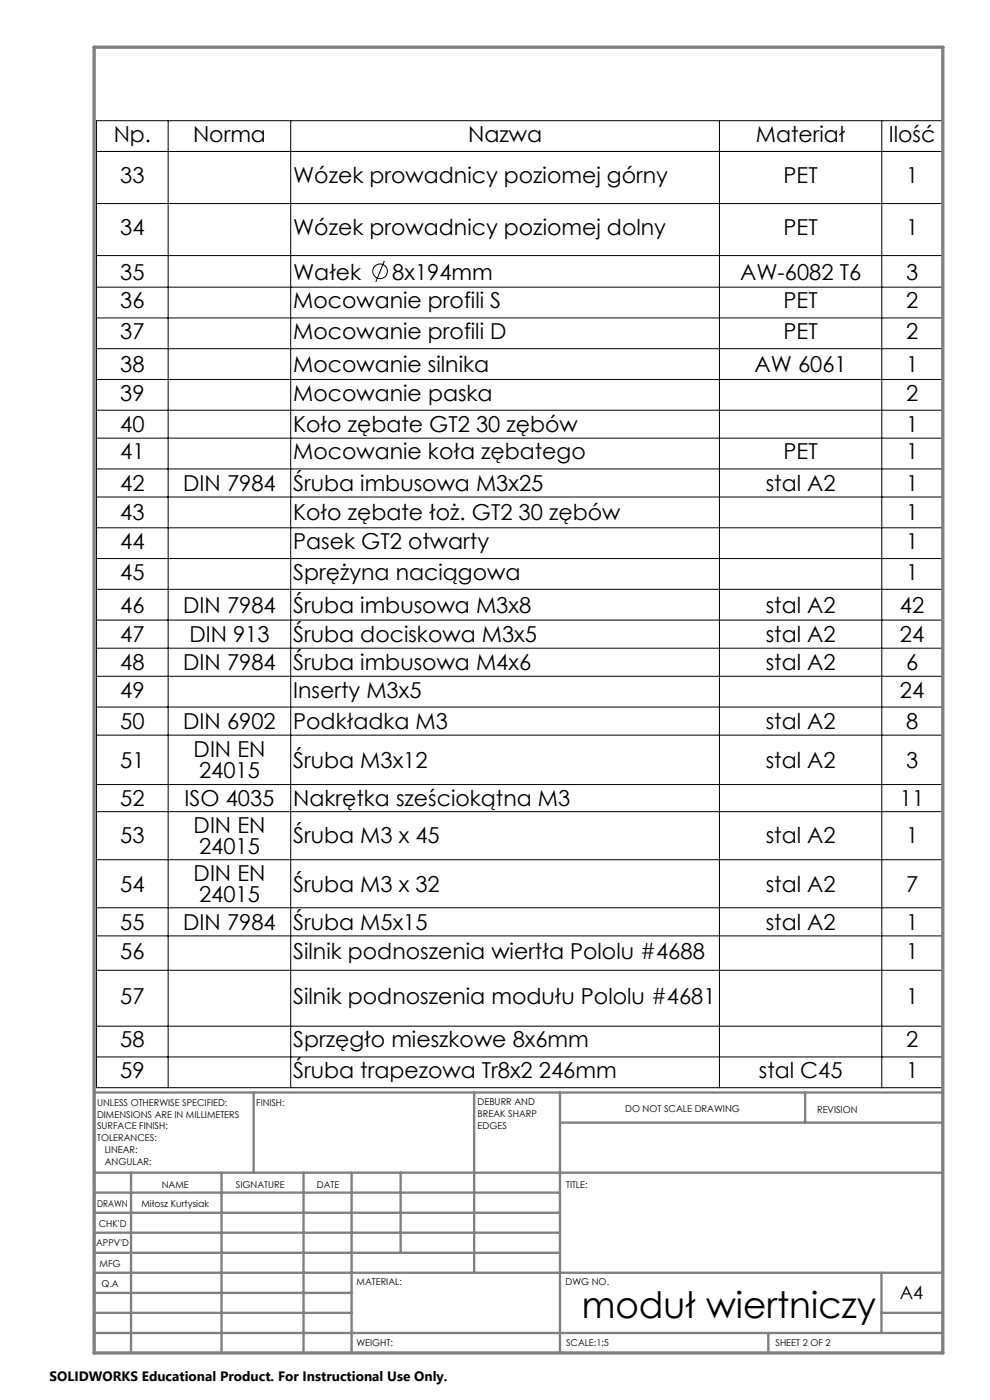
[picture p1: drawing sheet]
<svg xmlns="http://www.w3.org/2000/svg" width="210mm" height="297mm" viewBox="0 0 210 297" stroke-linecap="round" stroke-linejoin="round" font-family="sans-serif">
<g fill="none" stroke="#000" stroke-width=".21">
<path d="M20.5 25.6h179.4v205.1h-179.4zM20.5 32.1h179.4M35.7 25.6v205.1M61.7 25.6v205.1M152.6 25.6v205.1M187 25.6v205.1M20.5 43.2h179.4M20.5 54.2h179.4M81.5 55.3l-1.8 4.5M20.5 60.9h179.4M20.5 67.4h179.4M20.5 74h179.4"/>
<path d="M20.5 80.5h179.4M20.5 87h179.4M20.5 93h179.4M20.5 99.5h179.4M20.5 105.4h179.4M20.5 112h179.4M20.5 118.5h179.4M20.5 125h179.4M20.5 131.5h179.4M20.5 137.5h179.4M20.5 143.5h179.4M20.5 150h179.4"/>
<path d="M20.5 156h179.4M20.5 166.4h179.4M20.5 172.2h179.4M20.5 182.4h179.4M20.5 192.6h179.4M20.5 198.5h179.4M20.5 205.8h179.4M20.5 217.7h179.4M20.5 224.2h179.4"/>
<circle cx="80.6" cy="57.6" r="1.55"/>
</g>
<g fill="none" stroke="#808080" stroke-width=".5">
<path d="M53.8 231.8v17M100.6 231.8v38.2M118.8 231.8v55.2M118.8 238.2h81.2M170.8 231.8v6.4M200 231.8h-180v55.2M20 248.8h180M20 257.3h98.8M20 253h98.8M27.8 248.8v38.2M47 248.8v38.2M64.4 248.8v38.2"/>
<path d="M74.6 248.8v38.2M85 248.8v17M20 265.8h98.8M20 261.5h98.8M20 278.5h54.6M20 274.3h54.6M20 270h180M187 278.5h13M187 270v12.8M20 282.8h180M163 282.8v4.2"/>
</g>
<path d="M20 10h180v277h-180z" fill="none" stroke="#808080" stroke-width=".7"/>
<text font-size="7.8" x="123.4" y="279.5">moduł wiertniczy</text>
<g font-size="4.7">
<text x="24.1" y="30.1">Np.</text>
<text x="40.9" y="30.1">Norma</text>
<text x="99.3" y="30.1">Nazwa</text>
<text x="160.3" y="30.1">Materiał</text>
<text x="188.5" y="30.1">Ilość</text>
<text x="25.5" y="38.9">33</text>
<text x="62.2" y="38.9">Wózek prowadnicy poziomej górny</text>
<text x="166.2" y="38.9">PET</text>
<text x="192.2" y="38.9">1</text>
<text x="25.5" y="49.9">34</text>
<text x="62.2" y="49.9">Wózek prowadnicy poziomej dolny</text>
<text x="166.2" y="49.9">PET</text>
<text x="192.2" y="49.9">1</text>
<text x="25.5" y="59.3">35</text>
<text x="62.2" y="59.3">Wałek</text>
<text x="83.2" y="59.3">8x194mm</text>
<text x="157" y="59.3">AW-6082 T6</text>
<text x="192.2" y="59.3">3</text>
<text x="25.5" y="65.4">36</text>
<text x="62.2" y="65.4">Mocowanie profili S</text>
<text x="166.2" y="65.4">PET</text>
<text x="192.2" y="65.4">2</text>
<text x="25.5" y="71.9">37</text>
<text x="62.2" y="71.9">Mocowanie profili D</text>
<text x="166.2" y="71.9">PET</text>
<text x="192.2" y="71.9">2</text>
<text x="25.5" y="78.9">38</text>
<text x="62.2" y="78.9">Mocowanie silnika</text>
<text x="160.1" y="78.9">AW 6061</text>
<text x="192.2" y="78.9">1</text>
<text x="25.5" y="85">39</text>
<text x="62.2" y="85">Mocowanie paska</text>
<text x="192.2" y="85">2</text>
<text x="25.5" y="91.7">40</text>
<text x="62.2" y="91.7">Koło zębate GT2 30 zębów</text>
<text x="192.2" y="91.7">1</text>
<text x="25.5" y="97.5">41</text>
<text x="62.2" y="97.5">Mocowanie koła zębatego</text>
<text x="166.2" y="97.5">PET</text>
<text x="192.2" y="97.5">1</text>
<text x="25.5" y="104.1">42</text>
<text x="38.9" y="104.1">DIN 7984</text>
<text x="62.2" y="104.1">Śruba imbusowa M3x25</text>
<text x="162.4" y="104.1">stal A2</text>
<text x="192.2" y="104.1">1</text>
<text x="25.5" y="110.4">43</text>
<text x="62.2" y="110.4">Koło zębate łoż. GT2 30 zębów</text>
<text x="192.2" y="110.4">1</text>
<text x="25.5" y="116.5">44</text>
<text x="62.2" y="116.5">Pasek GT2 otwarty</text>
<text x="192.2" y="116.5">1</text>
<text x="25.5" y="123">45</text>
<text x="62.2" y="123">Sprężyna naciągowa</text>
<text x="192.2" y="123">1</text>
<text x="25.5" y="130">46</text>
<text x="38.9" y="130">DIN 7984</text>
<text x="62.2" y="130">Śruba imbusowa M3x8</text>
<text x="162.4" y="130">stal A2</text>
<text x="190.9" y="130">42</text>
<text x="25.5" y="136.2">47</text>
<text x="40.2" y="136.2">DIN 913</text>
<text x="62.2" y="136.2">Śruba dociskowa M3x5</text>
<text x="162.4" y="136.2">stal A2</text>
<text x="190.9" y="136.2">24</text>
<text x="25.5" y="142.2">48</text>
<text x="38.9" y="142.2">DIN 7984</text>
<text x="62.2" y="142.2">Śruba imbusowa M4x6</text>
<text x="162.4" y="142.2">stal A2</text>
<text x="192.2" y="142.2">6</text>
<text x="25.5" y="148">49</text>
<text x="62.2" y="148">Inserty M3x5</text>
<text x="190.9" y="148">24</text>
<text x="25.5" y="154.6">50</text>
<text x="38.9" y="154.6">DIN 6902</text>
<text x="62.2" y="154.6">Podkładka M3</text>
<text x="162.4" y="154.6">stal A2</text>
<text x="192.2" y="154.6">8</text>
<text x="41.1" y="160.6">DIN EN</text>
<text x="25.5" y="162.9">51</text>
<text x="42.2" y="165.1">24015</text>
<text x="62.2" y="162.9">Śruba M3x12</text>
<text x="162.4" y="162.9">stal A2</text>
<text x="192.2" y="162.9">3</text>
<text x="25.5" y="171">52</text>
<text x="39.2" y="171">ISO 4035</text>
<text x="62.2" y="171">Nakrętka sześciokątna M3</text>
<text x="190.9" y="171">11</text>
<text x="25.5" y="178.9">53</text>
<text x="41.1" y="176.7">DIN EN</text>
<text x="62.2" y="178.9">Śruba M3 x 45</text>
<text x="162.4" y="178.9">stal A2</text>
<text x="192.2" y="178.9">1</text>
<text x="42.2" y="181.2">24015</text>
<text x="25.5" y="189.1">54</text>
<text x="41.1" y="186.9">DIN EN</text>
<text x="42.2" y="191.4">24015</text>
<text x="62.2" y="189.1">Śruba M3 x 32</text>
<text x="162.4" y="189.1">stal A2</text>
<text x="192.2" y="189.1">7</text>
<text x="25.5" y="197.2">55</text>
<text x="38.9" y="197.2">DIN 7984</text>
<text x="62.2" y="197.2">Śruba M5x15</text>
<text x="162.4" y="197.2">stal A2</text>
<text x="192.2" y="197.2">1</text>
<text x="25.5" y="203.4">56</text>
<text x="62.2" y="203.4">Silnik podnoszenia wiertła Pololu #4688</text>
<text x="192.2" y="203.4">1</text>
<text x="25.5" y="213">57</text>
<text x="62.2" y="213">Silnik podnoszenia modułu Pololu #4681</text>
<text x="192.2" y="213">1</text>
<text x="25.5" y="222.2">58</text>
<text x="62.2" y="222.2">Sprzęgło mieszkowe 8x6mm</text>
<text x="192.2" y="222.2">2</text>
<text x="25.5" y="228.7">59</text>
<text x="62.2" y="228.7">Śruba trapezowa Tr8x2 246mm</text>
<text x="161" y="228.7">stal C45</text>
<text x="192.2" y="228.7">1</text>
</g>
<text font-size="3.9" x="190.9" y="275.5">A4</text>
<text font-size="2.9" x="10.5" y="292.9">SOLIDWORKS Educational Product. For Instructional Use Only.</text>
<g font-size="2">
<text x="20.6" y="234.6">UNLESS OTHERWISE SPECIFIED:</text>
<text x="20.6" y="237.1">DIMENSIONS ARE IN MILLIMETERS</text>
<text x="20.6" y="239.6">SURFACE FINISH:</text>
<text x="54.4" y="234.6">FINISH:</text>
<text x="101.3" y="234.5">DEBURR AND</text>
<text x="101.3" y="237">BREAK SHARP</text>
<text x="101.3" y="239.5">EDGES</text>
<text x="132.6" y="236">DO NOT SCALE DRAWING</text>
<text x="173.3" y="236.2">REVISION</text>
<text x="20.6" y="242.1">TOLERANCES:</text>
<text x="22.2" y="244.6">LINEAR:</text>
<text x="22.2" y="247.1">ANGULAR:</text>
<text x="34.3" y="252">NAME</text>
<text x="50" y="251.9">SIGNATURE</text>
<text x="67.2" y="251.9">DATE</text>
<text x="120.1" y="251.9">TITLE:</text>
<text x="20.6" y="256.1">DRAWN</text>
<text x="30" y="256.1">Miłosz Kurtysiak</text>
<text x="20.9" y="260.3">CHK'D</text>
<text x="20.4" y="264.4">APPV'D</text>
<text x="21.1" y="268.8">MFG</text>
<text x="21.5" y="273">Q.A</text>
<text x="75.6" y="272.5">MATERIAL:</text>
<text x="120" y="272.5">DWG NO.</text>
<text x="75.6" y="285.5">WEIGHT:</text>
<text x="120.1" y="285.6">SCALE:1:5</text>
<text x="164.5" y="285.6">SHEET 2 OF 2</text>
</g>
</svg>
